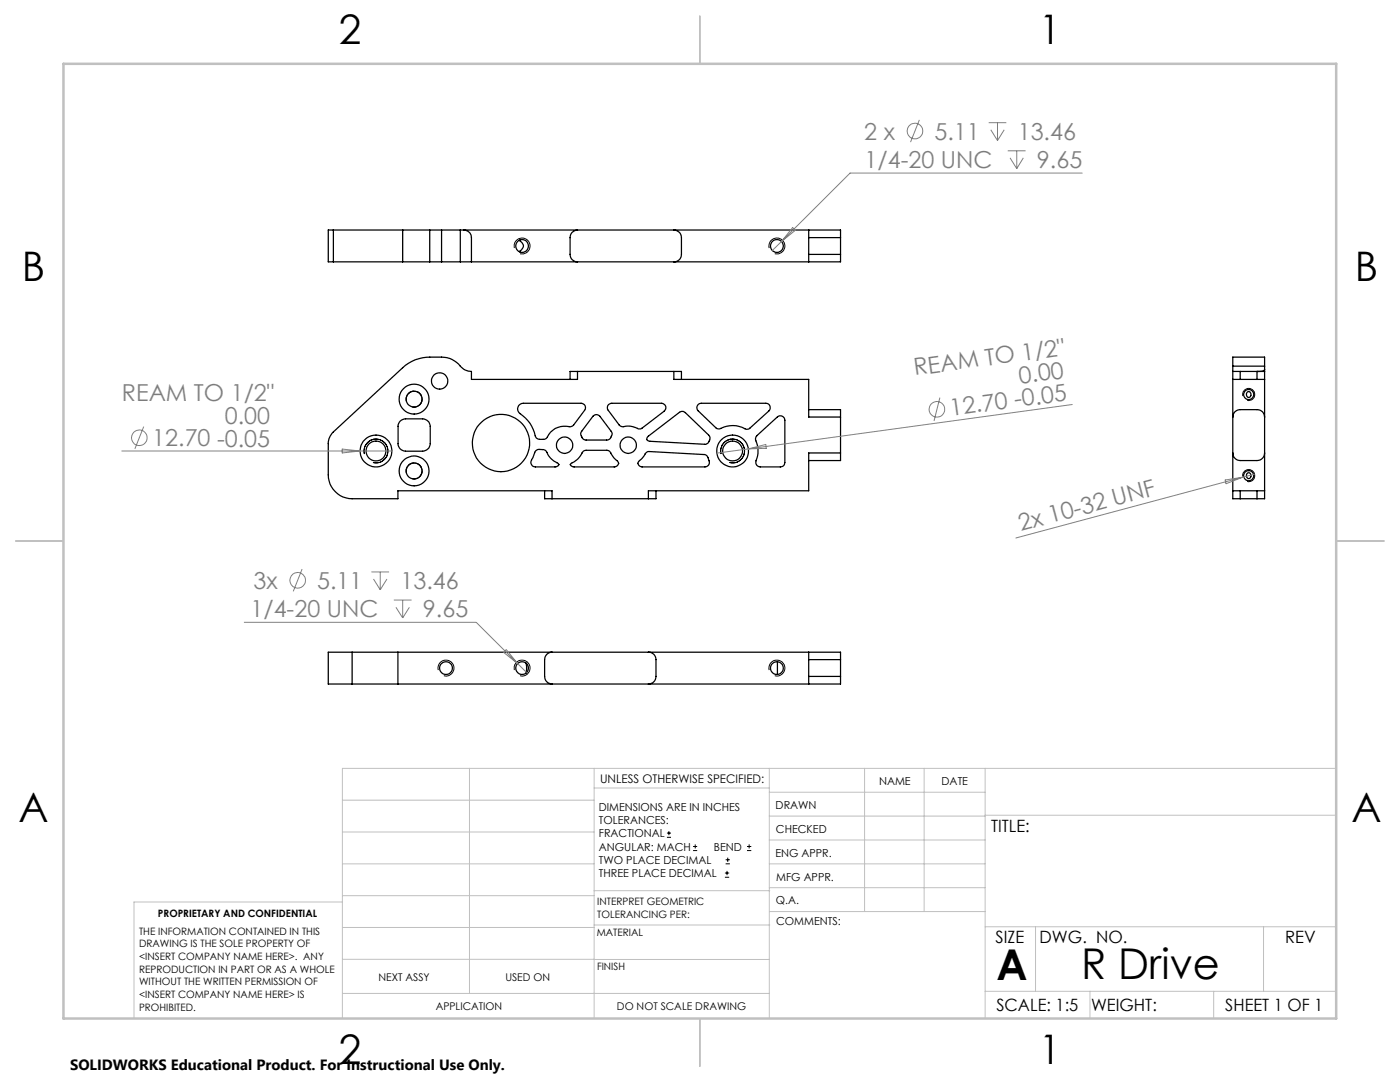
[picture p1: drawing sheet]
<svg xmlns="http://www.w3.org/2000/svg" width="279mm" height="216mm" viewBox="0 0 279 216" stroke-linecap="round" stroke-linejoin="round" font-family="sans-serif">
<g fill="none" stroke="#000" stroke-width=".25">
<path d="M66.5 45.9h-1v6.3h1M66.5 52.2h13.9M66.5 45.9h13.9M66.5 45.9v6.3M80.4 52.2h5.4M80.4 45.9h5.4M80.4 45.9v6.3M85.8 45.9v6.3M85.8 52.2h2.3M85.8 45.9h2.3M88.1 52.2h3.8M88.1 45.9h3.8"/>
<path d="M88.1 45.9v6.3M91.9 52.2h2.2M91.9 45.9h.7M91.9 45.9v6.3M92.6 45.9a1.54 1.54 0 0 1 1.5 1.5v4.8M92.6 45.9h75.1v1.5M103.6 47.9l.2 .2M103.8 48.1a1.11 1.11 0 0 1 .7 1 1.11 1.11 0 0 1-.7 1M103.8 50.1l-.2 .1M103.8 47.9v.2M103.8 50.1v.2M115.3 45.9a1.51 1.51 0 0 0-1.5 1.5v3.4a1.45 1.45 0 0 0 1.5 1.4"/>
<path d="M134.5 45.9a1.51 1.51 0 0 1 1.5 1.5v3.4a1.45 1.45 0 0 1-1.5 1.4M161.4 45.9v6.3M161.4 47.4h6.3M161.4 50.8h6.3M167.7 50.8v1.4h-73.6M167.7 47.4v3.4M115.3 74.1v1.6h-21.2v-1.6a3.1 3.1 0 0 1-2.6-1.5l-.8-.6a4.2 4.2 0 0 0-2.6-.7 10.1 10.1 0 0 0-6.5 1.2l-1.2 .9-13.9 12.8a3.3 3.3 0 0 0-1 2.3v6.3a4.8 4.8 0 0 0 4.8 4.7h9.1v-1.6h30.8v1.6M115.3 74.1h-1.5v1.6M115.3 74.1h19.2M134.5 74.1h1.5v1.6M134.5 74.1v1.6h26.9v7.5h6.3M246 74.1h1.5"/>
<path d="M246 74.1v25.4h1.5M246 73.1v1M246 73.1v-1.8h6.4v1.8M246 75.7h6.4M246 73.1h6.4M247.5 74.1h3.4M247.5 74.1v1.6M248.9 78.2a.53 .53 0 0 1 .8 .5 .53 .53 0 0 1-.7 .5l-.3-.5zM250.9 74.1h1.5M250.9 74.1v1.6M252.4 73.7v25.8h-1.5M252.4 73.7l-.3 .3-1.2 .1"/>
<path d="M252.4 73.1v.6M79.9 84l1-.4h3.4a1.57 1.57 0 0 1 1.6 1.5v3.4a1.57 1.57 0 0 1-1.6 1.5h-3.4a1.51 1.51 0 0 1-1.5-1.5v-3.7zM103.6 80.8l.9-.3h11.5a.87 .87 0 0 1 .8 .4 .87 .87 0 0 1-.1 1l-2.2 2.9-.6 .3a4.3 4.3 0 0 0-4.9 2.4l-.3 .2h-1a.86 .86 0 0 1-.9-.7 7.1 7.1 0 0 0-3.2-4.6 1.11 1.11 0 0 1 0-1.6zM106.8 90.1l.6-.4h.9a.96 .96 0 0 1 1 .9 6.4 6.4 0 0 0 2.2 2 .57 .57 0 0 1-.7 .6h-3.9a.97 .97 0 0 1-.9-.7 .97 .97 0 0 1 .3-1zM108.7 97.9v1.6h1.5M110.2 99.5h19.2M113.9 92.6a5.5 5.5 0 0 0 2.5-2.5l.4-.2h4.3a1.14 1.14 0 0 1 1 .9l.8 1a.72 .72 0 0 1 .5 .8 .72 .72 0 0 1-.8 .6h-8.1a.55 .55 0 0 1-.6-.6zM118.3 83.1a.88 .88 0 0 1 1.4 0l2.3 2.9a1.24 1.24 0 0 1-.9 1.8h-4.1a1.24 1.24 0 0 1-.9-1.8zM121.4 80.8l.7-.3h9.9a.88 .88 0 0 1 .9 .6 .88 .88 0 0 1-.4 1l-4.4 3.4a1.43 1.43 0 0 1-1.5-.3 5 5 0 0 0-2.5-.1l-.5-.3-2.4-3.1v-.5zM128.8 90.5l.4-.4h.4l10.9 .6a1.56 1.56 0 0 1 1.1 1.4l-.2 .7-.3 .3-.4 .1h-12.5a.73 .73 0 0 1-.9-.6 .73 .73 0 0 1 .5-.8zM129.2 87.2l6.4-4.9a.91 .91 0 0 1 1.2 0l4.6 4.5a1.19 1.19 0 0 1-.8 1.9l-11.2-.7a.41 .41 0 0 1-.4-.3 .41 .41 0 0 1 .2-.5zM130.9 97.9v1.6h-1.5"/>
<path d="M139.3 80.8l.6-.3h12.9a.88 .88 0 0 1 .9 .5 .88 .88 0 0 1-.3 1l-3.7 3.4a.84 .84 0 0 1-1 .1 5.6 5.6 0 0 0-5.2 .1l-.6-.2-3.7-3.6a.86 .86 0 0 1 .1-1zM151.1 86.9l4.1-3.7a.89 .89 0 0 1 .9-.2 .89 .89 0 0 1 .5 .9v8.4a.85 .85 0 0 1-.8 .9h-4.1a1.02 1.02 0 0 1-.9-.7 1.02 1.02 0 0 1 .3-1.1 6.3 6.3 0 0 0-.3-3.9zM161.4 81.7h6.3v1.5M167.7 90.4v1.5h-6.3M167.7 90.4h-6.3v7.5h-32v1.6M167.7 83.2v7.2M246 90.4a1.51 1.51 0 0 0 1.5 1.5h3.4a1.51 1.51 0 0 0 1.5-1.5M246 83.2a1.45 1.45 0 0 1 1.5-1.5h3.4a1.45 1.45 0 0 1 1.5 1.5M246 97.9h6.4M247.5 99.5h3.4M247.5 97.9v1.6M248.9 94.4a.53 .53 0 0 1 .8 .5 .53 .53 0 0 1-.7 .5l-.3-.5z"/>
<path d="M250.9 97.9v1.6M70.3 130.1h-4.8v6.4h4.8M70.3 130.1h97.4v1.5M70.3 130.1v6.4M79.4 130.1v6.4M105 132.3l.1 .7-.1 1.3M110.2 130.1a1.45 1.45 0 0 0-1.5 1.5v3.4a1.51 1.51 0 0 0 1.5 1.5M129.4 130.1a1.45 1.45 0 0 1 1.5 1.5v3.4a1.51 1.51 0 0 1-1.5 1.5M155.2 132v2.6M161.4 130.1v6.4M161.4 135h6.3M161.4 131.6h6.3"/>
<path d="M167.7 135v1.5h-97.4M167.7 131.6v3.4"/>
<circle cx="104.2" cy="49.1" r="1.27"/>
<circle cx="155" cy="49.1" r="1.28"/>
<circle cx="82.6" cy="79.7" r="1.59"/>
<circle cx="82.6" cy="79.6" r="2.98"/>
<circle cx="87.7" cy="76" r="1.63"/>
<circle cx="249.2" cy="78.7" r="1"/>
<circle cx="75" cy="90" r="3.2"/>
<circle cx="75" cy="90" r="1.98"/>
<circle cx="82.6" cy="94" r="1.59"/>
<circle cx="82.6" cy="94" r="2.98"/>
<circle cx="100" cy="88.4" r="5.7"/>
<circle cx="112.7" cy="88.9" r="1.64"/>
<circle cx="125.4" cy="88.9" r="1.64"/>
<circle cx="146.2" cy="90" r="1.98"/>
<circle cx="146.2" cy="90" r="3.2"/>
<circle cx="249.2" cy="94.9" r="1"/>
<circle cx="89" cy="133.3" r="1.28"/>
<circle cx="104.2" cy="133.3" r="1.27"/>
<circle cx="155" cy="133.3" r="1.28"/>
</g>
<g fill="none" stroke="#808080" stroke-width=".2">
<path d="M183.5 23.9l-1.8 4.5M197.3 24.5h3.5M197.7 25.9l1.4 2.1M199.1 24.5v3.5M200.4 25.9l-1.3 2.1M201.1 30.1h3.6M201.6 31.5l1.3 2.2M202.9 30.1v3.6M204.2 31.5l-1.3 2.2M216 34.5h-46.3l-13.7 13.7M156 48.2l-1.9 1.8M158.2 45.4l.5 .5-2.7 2.3z"/>
<path d="M187.6 79.3l-1.2 4.7M24.3 90h53.9M28.7 85.1l-1.8 4.5M68.3 89.6l3.6 .4-3.6 .4zM149.4 89.6l-6.3 .8M149.4 89.6l3.4-.9 .1 .8zM214 80.7l-64.6 8.9M244.5 95.8l3.5-.6-3.3 1.3zM248 95.2l-45.3 12.2M250.4 94.6l-2.4 .6M60.3 113.6l-1.8 4.4M74.1 114.1h3.5"/>
<path d="M74.5 115.5l1.4 2.2M75.9 114.1v3.6M77.2 115.5l-1.3 2.2M78.6 119.7h3.5M80.4 119.7v3.6M48.7 124.2h46.3l10.1 10M79 121.2l1.4 2.1M81.7 121.2l-1.3 2.1M101 129.6l2.3 2.8-2.8-2.2z"/>
<circle cx="182.6" cy="26.1" r="1.56"/>
<circle cx="27.8" cy="87.4" r="1.56"/>
<circle cx="187" cy="81.7" r="1.56"/>
<circle cx="59.4" cy="115.8" r="1.56"/>
</g>
<g fill="none" stroke="#000" stroke-width=".2">
<path d="M102.7 49.5a1.58 1.58 0 0 1 1.4-2 1.58 1.58 0 0 1 1.7 1.7 1.58 1.58 0 0 1-2 1.4M153.5 49.5a1.58 1.58 0 0 1 1.4-2 1.58 1.58 0 0 1 1.7 1.8 1.58 1.58 0 0 1-2 1.3M248 79a1.2 1.2 0 0 1 1.1-1.5 1.2 1.2 0 0 1 1.3 1.3 1.2 1.2 0 0 1-1.5 1.1M72.7 90.6a2.37 2.37 0 0 1 2.1-3 2.37 2.37 0 0 1 2.6 2.6 2.37 2.37 0 0 1-3 2.1M81.1 94.4a1.58 1.58 0 0 1 1.4-2 1.58 1.58 0 0 1 1.7 1.7 1.58 1.58 0 0 1-2 1.4M81.1 80a1.58 1.58 0 0 1 1.4-1.9 1.58 1.58 0 0 1 1.7 1.7 1.58 1.58 0 0 1-2 1.4M143.9 90.6a2.38 2.38 0 0 1 2.1-3 2.38 2.38 0 0 1 2.6 2.6 2.38 2.38 0 0 1-3 2.1M248 95.2a1.2 1.2 0 0 1 1.1-1.5 1.2 1.2 0 0 1 1.3 1.3 1.2 1.2 0 0 1-1.5 1.1M87.5 133.7a1.58 1.58 0 0 1 1.4-2 1.58 1.58 0 0 1 1.7 1.8 1.58 1.58 0 0 1-2 1.3M102.7 133.7a1.58 1.58 0 0 1 1.4-2 1.58 1.58 0 0 1 1.7 1.7 1.58 1.58 0 0 1-2 1.4M153.5 133.7a1.58 1.58 0 0 1 1.4-2 1.58 1.58 0 0 1 1.7 1.8 1.58 1.58 0 0 1-2 1.3M133.1 167.1h.8"/>
<path d="M133.1 166.2h.8M133.5 165.8v.9M138.3 169.7h.8M138.3 168.9h.8M138.7 168.5v.8M144.7 175h.8M144.7 174.2h.8M144.8 172.4h.9M144.8 171.6h.9M145.1 173.8v.8M145.2 171.1v.9M149.1 169.7h.8"/>
<path d="M149.1 168.9h.8M149.5 168.5v.8"/>
</g>
<path d="M82.2 95.5a1.59 1.59 0 0 0 2-1.4 1.59 1.59 0 0 0-1.7-1.7 1.59 1.59 0 0 0-1.4 2M82.2 81.2a1.59 1.59 0 0 0 2-1.4 1.59 1.59 0 0 0-1.7-1.8 1.59 1.59 0 0 0-1.4 2" fill="none" stroke="#000" stroke-width=".2" stroke-dasharray="1.3 .6" stroke-dashoffset=".3" stroke-linecap="butt"/>
<g fill="none" stroke="#c0c0c0" stroke-width=".2">
<path d="M68.3 159.7h50.3M93.7 153.3v44.9M118.6 153.3v49.9M118.6 157.2h34.9M153.5 153.3v49.9M153.5 158.1h43.1M172.5 153.3v28.6M184.4 153.3v28.6M196.6 153.3v49.9M266.7 153.3h-198.4v49.9M68.3 178.7h50.3M68.3 172.4h50.3"/>
<path d="M68.3 166h50.3M68.3 180h-41.6v23.2M118.6 177.7h35M153.5 167.6h43.1M153.5 162.8h43.1M153.5 172.4h43.1M153.5 177.1h43.1M196.6 162.7h70.1M68.3 198.2h85.2M68.3 191.4l85.2 .1M68.3 185.1h50.3M118.6 184.6h35"/>
<path d="M153.6 181.9h43M196.6 197.8h70.1M196.6 184.9h70.1M206.7 184.9v12.9M217.5 197.8v5.4M242.2 197.8v5.4M252.2 184.9v12.9"/>
</g>
<path d="M139.7 3.2v9.5M3.1 107.9h9.6M266.7 107.9h9.5M139.7 203.2v9.6" fill="none" stroke="#c0c0c0" stroke-width=".25"/>
<path d="M12.7 12.7h254v190.5h-254z" fill="none" stroke="#c0c0c0" stroke-width=".5"/>
<g font-size="8.5">
<text x="198.9" y="195.5">A</text>
<text x="215.8" y="195.4">R Drive</text>
</g>
<g font-size="8.1">
<text x="67.6" y="8.9">2</text>
<text x="207.3" y="8.9">1</text>
<text x="4.4" y="56.1">B</text>
<text x="270.4" y="56.1">B</text>
<text x="3.7" y="164.1">A</text>
<text x="269.7" y="164.1">A</text>
<text x="67.6" y="212.4">2</text>
<text x="207.3" y="212.4">1</text>
</g>
<g font-size="4.7" fill="#808080">
<text x="172.5" y="27.8">2 x</text>
<text x="186.5" y="27.8">5.11</text>
<text x="203.1" y="27.8">13.46</text>
<text x="172.5" y="33.5">1/4-20 UNC</text>
<text x="206.9" y="33.5">9.65</text>
<text x="182.6" y="74.9" transform="rotate(-8 182.6 74.9)">REAM TO 1/2&quot;</text>
<text x="203.5" y="76.6" transform="rotate(-8 203.5 76.6)">0.00</text>
<text x="24.3" y="80.1">REAM TO 1/2&quot;</text>
<text x="189.8" y="83" transform="rotate(-8 189.8 83)">12.70 -0.05</text>
<text x="30.4" y="89">12.70 -0.05</text>
<text x="44.9" y="84.6">0.00</text>
<text x="203.7" y="106" transform="rotate(-15 203.7 106)">2x 10-32 UNF</text>
<text x="50.6" y="117.5">3x</text>
<text x="63.3" y="117.5">5.11</text>
<text x="79.9" y="117.5">13.46</text>
<text x="50" y="123.1">1/4-20 UNC</text>
<text x="84.4" y="123.1">9.65</text>
</g>
<g font-size="3.4">
<text x="197.8" y="166">TITLE:</text>
<text x="198.7" y="188.1">SIZE</text>
<text x="207.5" y="188.1">DWG. NO.</text>
<text x="256.5" y="188.2">REV</text>
<text x="198.8" y="201.7">SCALE: 1:5</text>
<text x="217.7" y="201.8">WEIGHT:</text>
<text x="244.5" y="201.7">SHEET 1 OF 1</text>
</g>
<text font-size="3" x="14" y="213.5">SOLIDWORKS Educational Product. For Instructional Use Only.</text>
<text font-size="2.4" x="119.8" y="156.2">UNLESS OTHERWISE SPECIFIED:</text>
<g font-size="2.2">
<text x="119.5" y="161.8">DIMENSIONS ARE IN INCHES</text>
<text x="154.8" y="161.4">DRAWN</text>
<text x="175.4" y="156.6">NAME</text>
<text x="187.9" y="156.7">DATE</text>
<text x="119.5" y="164.4">TOLERANCES:</text>
<text x="119.5" y="167.1">FRACTIONAL</text>
<text x="154.9" y="166.3">CHECKED</text>
<text x="119.5" y="169.7">ANGULAR: MACH</text>
<text x="119.5" y="172.4">TWO PLACE DECIMAL</text>
<text x="142.5" y="169.7">BEND</text>
<text x="154.8" y="170.9">ENG APPR.</text>
<text x="119.5" y="175">THREE PLACE DECIMAL</text>
<text x="154.9" y="175.7">MFG APPR.</text>
<text x="154.9" y="180.4">Q.A.</text>
<text x="154.9" y="184.6">COMMENTS:</text>
</g>
<g font-size="2.1">
<text x="75.5" y="195.7">NEXT ASSY</text>
<text x="100.9" y="195.7">USED ON</text>
<text x="86.9" y="201.5">APPLICATION</text>
<text x="123.1" y="201.6">DO NOT SCALE DRAWING</text>
</g>
<g font-size="2">
<text x="31.5" y="182.9">PROPRIETARY AND CONFIDENTIAL</text>
<text x="119.2" y="180.6">INTERPRET GEOMETRIC</text>
<text x="119.2" y="183.1">TOLERANCING PER:</text>
<text x="27.8" y="186.5">THE INFORMATION CONTAINED IN THIS</text>
<text x="27.8" y="189">DRAWING IS THE SOLE PROPERTY OF</text>
<text x="27.8" y="191.6">&lt;INSERT COMPANY NAME HERE&gt;. ANY</text>
<text x="119.1" y="186.7">MATERIAL</text>
<text x="27.8" y="194.1">REPRODUCTION IN PART OR AS A WHOLE</text>
<text x="27.8" y="196.6">WITHOUT THE WRITTEN PERMISSION OF</text>
<text x="119.1" y="193.5">FINISH</text>
<text x="27.8" y="199.1">&lt;INSERT COMPANY NAME HERE&gt; IS</text>
<text x="27.8" y="201.7">PROHIBITED.</text>
</g>
</svg>
